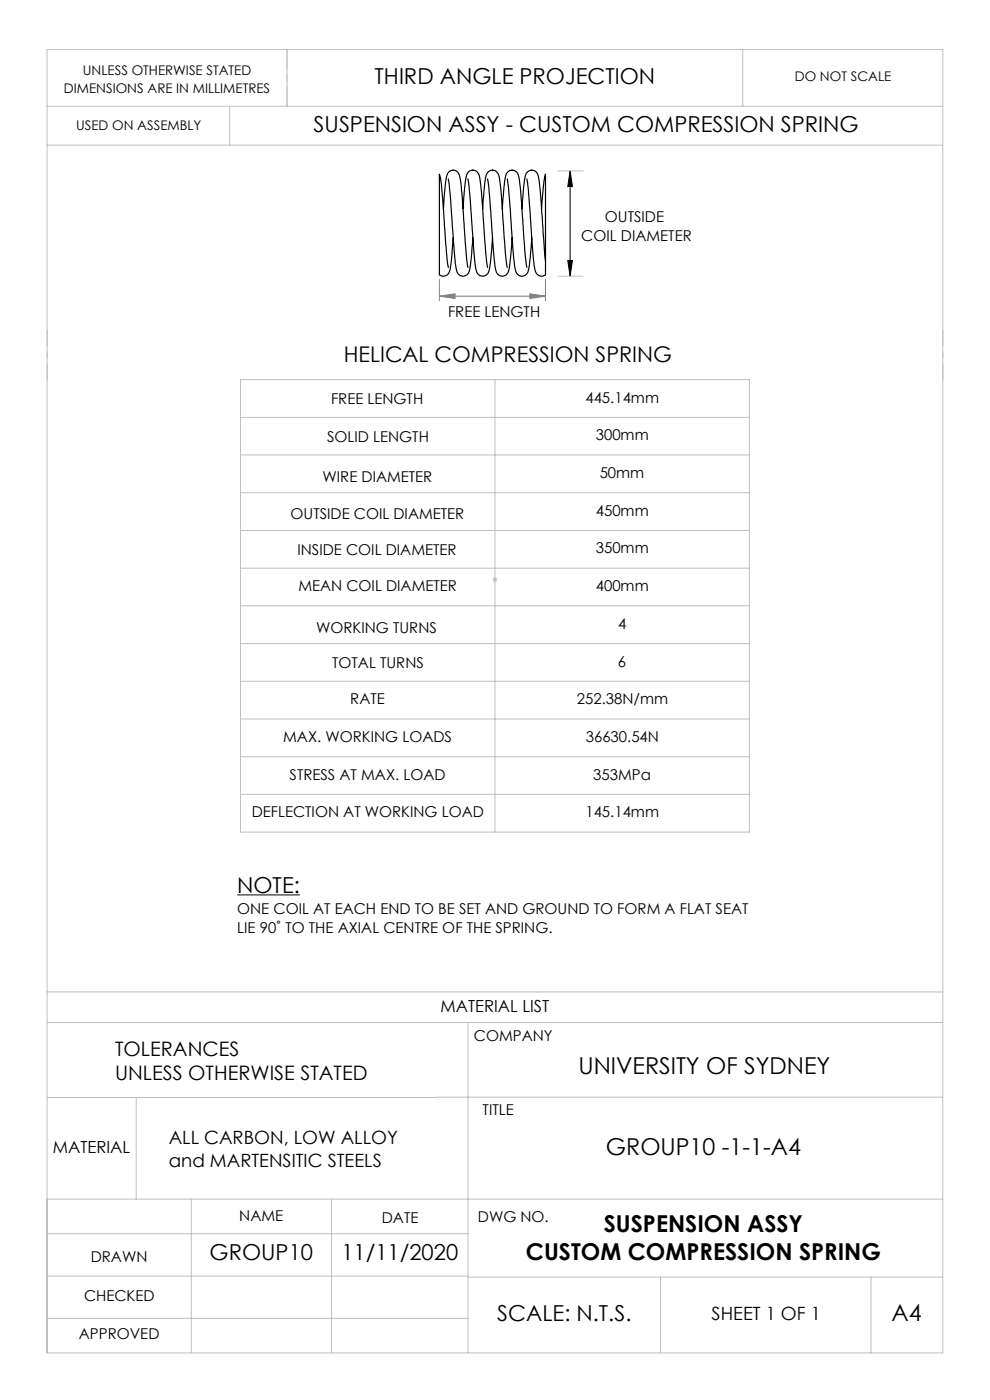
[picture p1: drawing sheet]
<svg xmlns="http://www.w3.org/2000/svg" width="210mm" height="297mm" viewBox="0 0 210 297" stroke-linecap="round" stroke-linejoin="round" font-family="sans-serif">
<path d="M120.9 36.3l.5 3.3h-1zM120.9 36.3v22.3M120.4 55.3h1l-.5 3.3zM50.3 189.9h13.3" fill="none" stroke="#000" stroke-width=".21"/>
<g fill="none" stroke="#c0c0c0" stroke-width=".21">
<path d="M10 10.5h190v276.5h-190zM60.9 10.5v12M157.6 10.5v12M10 22.5h190M10 30.8h190M48.7 22.5v8.3M118.4 36.3h5.3M118.4 58.6h5.3M51 88.5h108M51 80.5h108v96h-108zM51 96.5h108M105 80.5v96"/>
<path d="M51 112.5h108M51 104.5h108M51 120.5h108M51 128.5h108M51 136.5h108M104.5 123h1M104.6 122.6l.7 .7M105.3 122.6l-.7 .7M51 144.5h108M51 152.5h108M51 160.5h108M51 168.5h108"/>
<path d="M10 216.9h190M10 210.4h190M99.3 216.9v70.1M10 232.8h82.1M28.9 232.8v21.6M92.1 232.8h107.9M10 254.4h190M40.6 254.4v32.6M70.3 254.4v32.6M9.9 261.7h89.4M9.9 270.7h89.4M9.9 279.7h89.4"/>
<path d="M99.3 270.9h100.7M140.1 270.9v16.1M184.7 270.9v16.1"/>
</g>
<path d="M93.2 59.3v4.5M115.7 59.3v4.5M93.2 62.8l3.3-.5v1zM93.2 62.8h22.5M112.4 62.3l3.3 .5-3.3 .5z" fill="none" stroke="#808080" stroke-width=".21"/>
<path d="M60.9 10.5v12" fill="none" stroke="#c0c0c0" stroke-width=".21" stroke-dasharray="15.2 1.3 1.3 1.3" stroke-dashoffset="11.1"/>
<path d="M200 70.1v10.4M10 80.5v-10.4" fill="none" stroke="#c0c0c0" stroke-width=".21" stroke-dasharray="15.2 1.3 1.3 1.3" stroke-dashoffset="11.9"/>
<path d="M120.9 36.3l.5 3.3h-1zM120.4 55.3h1l-.5 3.3z" fill="#000"/>
<path d="M93.2 62.8l3.3-.5v1zM112.4 62.3l3.3 .5-3.3 .5z" fill="#808080"/>
<path d="M95.1 38l.4 3.7 1.2 15a1.69 1.69 0 0 0 2 1.8 2.96 2.96 0 0 0 1.1-2.6l.5-5.5M99.2 38l.3 1.6 1.4 17.1a1.69 1.69 0 0 0 2 1.8 2.96 2.96 0 0 0 1.1-2.6l.5-5.5M103.4 38l.3 2 1.3 16.7a1.69 1.69 0 0 0 2 1.8 2.96 2.96 0 0 0 1.2-2.6l.4-5.5M107.6 38l.3 2.3 1.3 16.4a1.69 1.69 0 0 0 2 1.8 2.96 2.96 0 0 0 1.1-2.6l.5-5.5M111.8 38l.3 2.6 1.2 15.9a1.8 1.8 0 0 0 1.9 2.1l.2-.1a.48 .48 0 0 0 .3-.8v-2.3M94.1 44.3l.5-6.2a1.68 1.68 0 0 1 1.9-1.9 2.5 2.5 0 0 1 1.2 2.4l1 13.1 .6 5M96.1 50.4l-.5 5.9a2.13 2.13 0 0 1-1.5 2.3 .72 .72 0 0 1-.7-.2 .72 .72 0 0 1-.2-.7v-20.7l.5 2.4 .8 12.3 .6 5M98.2 44.3l.6-6.2a1.71 1.71 0 0 1 1.7-2 2.26 2.26 0 0 1 1.4 2.3l1.1 15.4 .4 2.9M102.4 44.3l.5-6.2a1.89 1.89 0 0 1 1.6-2 1.94 1.94 0 0 1 1.5 2.2l1.2 15.5 .4 2.9M106.5 44.3l.6-6.2a1.89 1.89 0 0 1 1.5-2 1.94 1.94 0 0 1 1.6 2.2l1.2 15.5 .4 2.9M110.7 44.3l.6-6.2a1.89 1.89 0 0 1 1.5-2 1.94 1.94 0 0 1 1.5 2.2l1.4 17.1M114.9 44.3l.5-5.7 .3-1.6v18.4" fill="none" stroke="#000" stroke-width=".25"/>
<g font-size="4.9">
<text x="122.7" y="227.8">UNIVERSITY OF SYDNEY</text>
<text x="128.5" y="245">GROUP10 -1-1-A4</text>
<text x="128.1" y="261.5">SUSPENSION ASSY</text>
<text x="111.6" y="267.4">CUSTOM COMPRESSION SPRING</text>
<text x="189.1" y="280.3">A4</text>
</g>
<g font-size="4.7">
<text x="79.5" y="17.8">THIRD ANGLE PROJECTION</text>
<text x="66.5" y="28">SUSPENSION ASSY - CUSTOM COMPRESSION SPRING</text>
<text x="50.3" y="189.3">NOTE:</text>
<text x="44.5" y="267.4">GROUP10</text>
<text x="72.4" y="267.4">11/11/2020</text>
<text x="105.5" y="280.3">SCALE: N.T.S.</text>
</g>
<text font-size="4.6" x="72.9" y="76.8">HELICAL COMPRESSION SPRING</text>
<g font-size="4.2">
<text x="24.4" y="223.9">TOLERANCES</text>
<text x="24.4" y="229.2">UNLESS OTHERWISE STATED</text>
</g>
<g font-size="3.9">
<text x="35.8" y="242.7">ALL CARBON, LOW ALLOY</text>
<text x="35.8" y="247.6">and MARTENSITIC STEELS</text>
<text x="151" y="280">SHEET 1 OF 1</text>
</g>
<g font-size="3.5">
<text x="93.4" y="214.7">MATERIAL LIST</text>
<text x="11.2" y="244.6">MATERIAL</text>
</g>
<g font-size="3.2">
<text x="128.3" y="47">OUTSIDE</text>
<text x="123.3" y="51.2">COIL DIAMETER</text>
<text x="95" y="67.3">FREE LENGTH</text>
<text x="70.2" y="85.8">FREE LENGTH</text>
<text x="124.2" y="85.4">445.14mm</text>
<text x="69.4" y="93.7">SOLID LENGTH</text>
<text x="126.4" y="93.4">300mm</text>
<text x="127.2" y="101.4">50mm</text>
<text x="68.4" y="102.4">WIRE DIAMETER</text>
<text x="61.6" y="110.1">OUTSIDE COIL DIAMETER</text>
<text x="126.4" y="109.4">450mm</text>
<text x="63.1" y="117.6">INSIDE COIL DIAMETER</text>
<text x="126.4" y="117.4">350mm</text>
<text x="63.3" y="125.5">MEAN COIL DIAMETER</text>
<text x="126.4" y="125.4">400mm</text>
<text x="67.1" y="134.2">WORKING TURNS</text>
<text x="131.2" y="133.4">4</text>
<text x="70.5" y="141.7">TOTAL TURNS</text>
<text x="131.1" y="141.4">6</text>
<text x="74.3" y="149.4">RATE</text>
<text x="122.4" y="149.4">252.38N/mm</text>
<text x="60.1" y="157.4">MAX. WORKING LOADS</text>
<text x="124.3" y="157.4">36630.54N</text>
<text x="61.4" y="165.4">STRESS AT MAX. LOAD</text>
<text x="125.8" y="165.4">353MPa</text>
<text x="53.4" y="173.3">DEFLECTION AT WORKING LOAD</text>
<text x="124.2" y="173.4">145.14mm</text>
<text x="50.3" y="193.8">ONE COIL AT EACH END TO BE SET AND GROUND TO FORM A FLAT SEAT</text>
<text x="50.3" y="198">LIE 90˚ TO THE AXIAL CENTRE OF THE SPRING.</text>
<text x="100.5" y="220.8">COMPANY</text>
<text x="102.4" y="236.6">TITLE</text>
<text x="50.8" y="259">NAME</text>
<text x="81" y="259.5">DATE</text>
<text x="101.4" y="259.2">DWG NO.</text>
<text x="19.3" y="267.8">DRAWN</text>
<text x="17.8" y="275.9">CHECKED</text>
<text x="16.7" y="284.1">APPROVED</text>
</g>
<g font-size="2.8">
<text x="17.6" y="16">UNLESS OTHERWISE STATED</text>
<text x="168.6" y="17.3">DO NOT SCALE</text>
<text x="13.6" y="19.8">DIMENSIONS ARE IN MILLIMETRES</text>
<text x="16.1" y="27.5">USED ON ASSEMBLY</text>
</g>
</svg>
